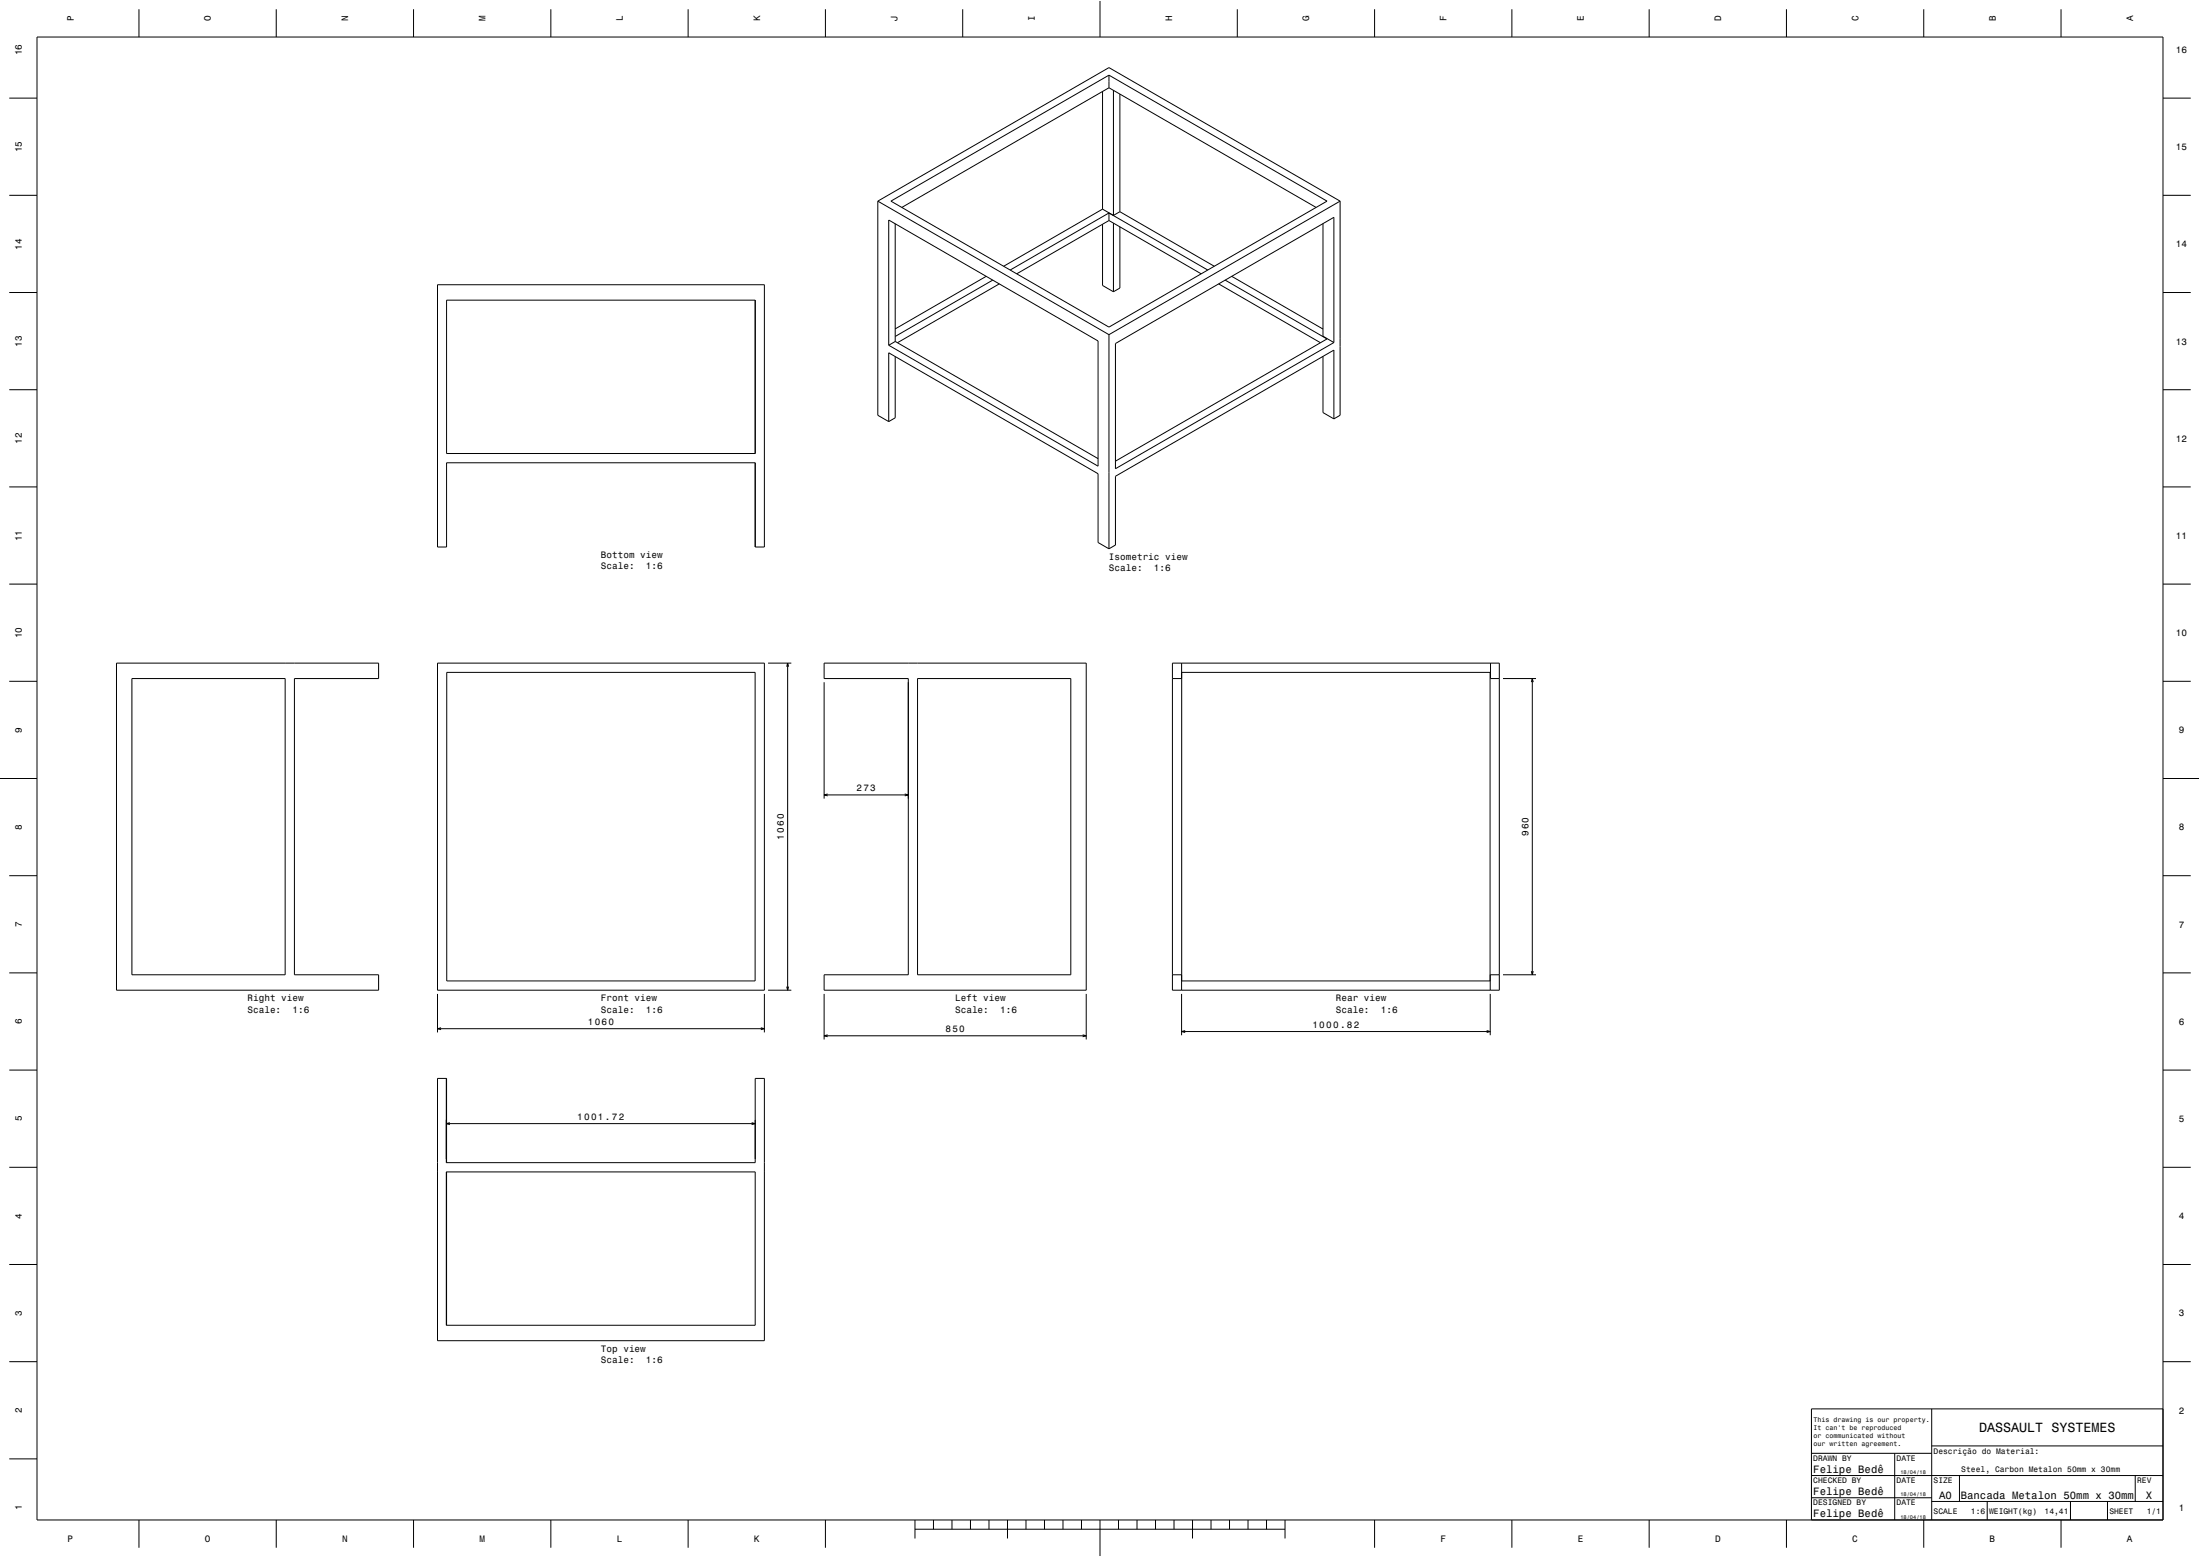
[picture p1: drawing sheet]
<svg xmlns="http://www.w3.org/2000/svg" width="1189mm" height="841mm" viewBox="0 0 1189 841" stroke-linecap="round" stroke-linejoin="round" font-family="sans-serif">
<g fill="none" stroke="#000" stroke-width=".54">
<path d="M75 5v15M149 5v15M223 5v15M298 5v15M372 5v15M446 5v15M520 5v15M595 0v20M669 5v15M743 5v15M817 5v15M891 5v15"/>
<path d="M965 5v15M1040 5v15M1114 5v15M20 20h1149v801h-1149zM5 53h15M596 49v64M599 47l112 65M599 47l-112 65M599 41v6M602 49v67M605 51v63M1169 53h15"/>
<path d="M5 106h15M474 109v115l6 4M474 109l125 72M474 109l125-72 125 72M480 119l113 65v68l-113-66zM481 109l118-68 118 68-118 68zM596 113l6 3M596 113l-54 31M599 115v4M599 115l-53 31M599 115l54 31M599 119l50 29"/>
<path d="M599 119l-50 29M605 114l-3 2M605 114l51 30M724 109v115l-3 2M724 109l-125 72M1169 106h15M484 121v63M596 121v33l6 4M602 121v37M605 123v33l-3 2M715 121v61l6 3M5 158h15"/>
<path d="M236 154h177v141h-5v-45h-167v45h-5zM533 149l-49 29M537 151l-53 31M540 153l-55 32M659 153l55 32M662 151l55 32-114 66M666 149l49 29M1169 158h15M241 162h167v83h-167zM484 193v33l-4 2M484 184l-4 2M484 184l109 64"/>
<path d="M599 181v115M603 186l118-69v68l-118 68zM715 193v30l6 3M5 211h15M1169 211h15M480 228v-37l113 65v37l6 3M721 226v-37l-118 68v37l-4 2M5 263h15M1169 263h15M5 315h15M1169 315h15M63 358h142v9h-46v160h46v8h-142z"/>
<path d="M236 358h177v177h-177zM415 358h13M426 358v177M445 358h142v177h-142v-8h46v-160h-46zM634 358h176v177h-176zM639 358v177M806 358v9h4M5 368h15M71 367h83v160h-83zM241 363h167v167h-167zM425 360l1-2v2M445 369v62"/>
<path d="M496 367h83v160h-83zM634 367h5M639 363h166v172M812 367h18M828 368v-1l1 1M828 367v160M1169 368h15M0 421h20M445 429h46M447 429h-2l2 1M489 429h2l-2 1M1169 421h20"/>
<path d="M5 473h15M1169 473h15M5 526h15M236 537v21M413 537v21M415 535h13M425 533l1 2v-2M445 537v24M587 537v24M634 527h5M639 537v22M639 530h166"/>
<path d="M805 537v22M805 527h5M812 527h18M828 525v2l1-2M1169 526h15M236 556h177M238 555l-2 1h2M411 555l2 1h-2M445 559h142M447 559h-2l2 1M585 559h2l-2 1M639 557h166"/>
<path d="M641 557h-2l2 1M803 557h2l-2 1M5 578h15M1169 578h15M241 582v46h167v-46h5v142h-177v-142h5v46M241 607h167M243 606l-2 1h2M406 606l2 1h-2M5 631h15M241 633h167v83h-167zM241 633v83M1169 631h15"/>
<path d="M5 683h15M1169 683h15M5 735h15M1169 735h15M1044 761v60M1169 761h-190v60M5 788h15M979 797h190M979 785h65M1024 785v36M1044 781h125M1059 797v14"/>
<path d="M1154 797v14M979 809h65M1044 811h125M1074 811v10M1119 811v10M1139 811v10M75 821v15M149 821v15M223 821v15M298 821v15M372 821v15M446 821v15"/>
<path d="M494 826h200M494 821v10M505 821v5M515 821v5M524 821v5M535 821v5M544 821v10M554 821v5M565 821v5M574 821v5M584 821v5M595 821v20"/>
<path d="M604 821v5M615 821v5M625 821v5M634 821v5M645 821v10M655 821v5M664 821v5M675 821v5M684 821v5M694 821v10M743 821v15M817 821v15"/>
<path d="M891 821v15M965 821v15M1040 821v15M1114 821v15"/>
</g>
<path d="M0 0h1189v841h-1189" fill="none" stroke="#fff" stroke-width=".54"/>
<text font-size="7.2" x="1070" y="774">DASSAULT SYSTEMES</text>
<g font-size="5.8">
<text x="980" y="796">Felipe Bedê</text>
<text x="980" y="808">Felipe Bedê</text>
<text x="1048" y="810">A0</text>
<text x="1060" y="810">Bancada Metalon 50mm x 30mm</text>
<text x="1160" y="810">X</text>
<text x="980" y="820">Felipe Bedê</text>
</g>
<g font-size="5">
<text x="40" y="12" transform="rotate(-90 40 12)">P</text>
<text x="114" y="12" transform="rotate(-90 114 12)">O</text>
<text x="188" y="12" transform="rotate(-90 188 12)">N</text>
<text x="262" y="12" transform="rotate(-90 262 12)">M</text>
<text x="337" y="12" transform="rotate(-90 337 12)">L</text>
<text x="411" y="12" transform="rotate(-90 411 12)">K</text>
<text x="485" y="12" transform="rotate(-90 485 12)">J</text>
<text x="559" y="12" transform="rotate(-90 559 12)">I</text>
<text x="633" y="12" transform="rotate(-90 633 12)">H</text>
<text x="708" y="12" transform="rotate(-90 708 12)">G</text>
<text x="782" y="12" transform="rotate(-90 782 12)">F</text>
<text x="856" y="12" transform="rotate(-90 856 12)">E</text>
<text x="930" y="12" transform="rotate(-90 930 12)">D</text>
<text x="1004" y="12" transform="rotate(-90 1004 12)">C</text>
<text x="1079" y="12" transform="rotate(-90 1079 12)">B</text>
<text x="1153" y="12" transform="rotate(-90 1153 12)">A</text>
<text x="12" y="30" transform="rotate(-90 12 30)">16</text>
<text x="1176" y="29">16</text>
<text x="12" y="82" transform="rotate(-90 12 82)">15</text>
<text x="1176" y="81">15</text>
<text x="12" y="135" transform="rotate(-90 12 135)">14</text>
<text x="1176" y="134">14</text>
<text x="12" y="187" transform="rotate(-90 12 187)">13</text>
<text x="1176" y="186">13</text>
<text x="12" y="240" transform="rotate(-90 12 240)">12</text>
<text x="1176" y="239">12</text>
<text x="12" y="292" transform="rotate(-90 12 292)">11</text>
<text x="1176" y="291">11</text>
<text x="325" y="301">Bottom view</text>
<text x="599" y="302">Isometric view</text>
<text x="325" y="308">Scale:</text>
<text x="349" y="308">1:6</text>
<text x="599" y="309">Scale:</text>
<text x="624" y="309">1:6</text>
<text x="12" y="345" transform="rotate(-90 12 345)">10</text>
<text x="1176" y="344">10</text>
<text x="12" y="396" transform="rotate(-90 12 396)">9</text>
<text x="1177" y="396">9</text>
<text x="463" y="427">273</text>
<text x="12" y="448" transform="rotate(-90 12 448)">8</text>
<text x="1177" y="449">8</text>
<text x="424" y="454" transform="rotate(-90 424 454)">1060</text>
<text x="826" y="452" transform="rotate(-90 826 452)">960</text>
<text x="12" y="501" transform="rotate(-90 12 501)">7</text>
<text x="1177" y="501">7</text>
<text x="134" y="541">Right view</text>
<text x="325" y="541">Front view</text>
<text x="516" y="541">Left view</text>
<text x="722" y="541">Rear view</text>
<text x="134" y="547">Scale:</text>
<text x="158" y="547">1:6</text>
<text x="325" y="547">Scale:</text>
<text x="349" y="547">1:6</text>
<text x="516" y="547">Scale:</text>
<text x="541" y="547">1:6</text>
<text x="722" y="547">Scale:</text>
<text x="746" y="547">1:6</text>
<text x="12" y="553" transform="rotate(-90 12 553)">6</text>
<text x="318" y="554">1060</text>
<text x="511" y="557">850</text>
<text x="709" y="555">1000.82</text>
<text x="1177" y="554">6</text>
<text x="12" y="606" transform="rotate(-90 12 606)">5</text>
<text x="312" y="605">1001.72</text>
<text x="1177" y="606">5</text>
<text x="12" y="658" transform="rotate(-90 12 658)">4</text>
<text x="1177" y="659">4</text>
<text x="12" y="711" transform="rotate(-90 12 711)">3</text>
<text x="1177" y="711">3</text>
<text x="325" y="730">Top view</text>
<text x="325" y="736">Scale:</text>
<text x="349" y="736">1:6</text>
<text x="12" y="763" transform="rotate(-90 12 763)">2</text>
<text x="1177" y="764">2</text>
<text x="12" y="816" transform="rotate(-90 12 816)">1</text>
<text x="1177" y="816">1</text>
<text x="36" y="833">P</text>
<text x="111" y="833">O</text>
<text x="185" y="833">N</text>
<text x="259" y="833">M</text>
<text x="333" y="833">L</text>
<text x="407" y="833">K</text>
<text x="778" y="833">F</text>
<text x="853" y="833">E</text>
<text x="927" y="833">D</text>
<text x="1001" y="833">C</text>
<text x="1075" y="833">B</text>
<text x="1149" y="833">A</text>
</g>
<g font-size="4.3">
<text x="1045" y="785">Descrição do Material:</text>
<text x="980" y="789">DRAWN BY</text>
<text x="1025" y="789">DATE</text>
<text x="1060" y="795">Steel, Carbon Metalon 50mm x 30mm</text>
<text x="980" y="801">CHECKED BY</text>
<text x="1025" y="801">DATE</text>
<text x="1045" y="801">SIZE</text>
<text x="1155" y="801">REV</text>
<text x="980" y="813">DESIGNED BY</text>
<text x="1025" y="813">DATE</text>
<text x="1045" y="818">SCALE</text>
<text x="1065" y="818">1:6</text>
<text x="1075" y="818">WEIGHT(kg)</text>
<text x="1105" y="818">14,41</text>
<text x="1140" y="818">SHEET</text>
<text x="1160" y="818">1/1</text>
</g>
<g font-size="3.6">
<text x="980" y="768">This drawing is our property.</text>
<text x="980" y="772">It can't be reproduced</text>
<text x="980" y="776">or communicated without</text>
<text x="980" y="781">our written agreement.</text>
</g>
<g font-size="2.9">
<text x="1027" y="796">18/04/18</text>
<text x="1027" y="808">18/04/18</text>
<text x="1027" y="820">18/04/18</text>
</g>
</svg>
